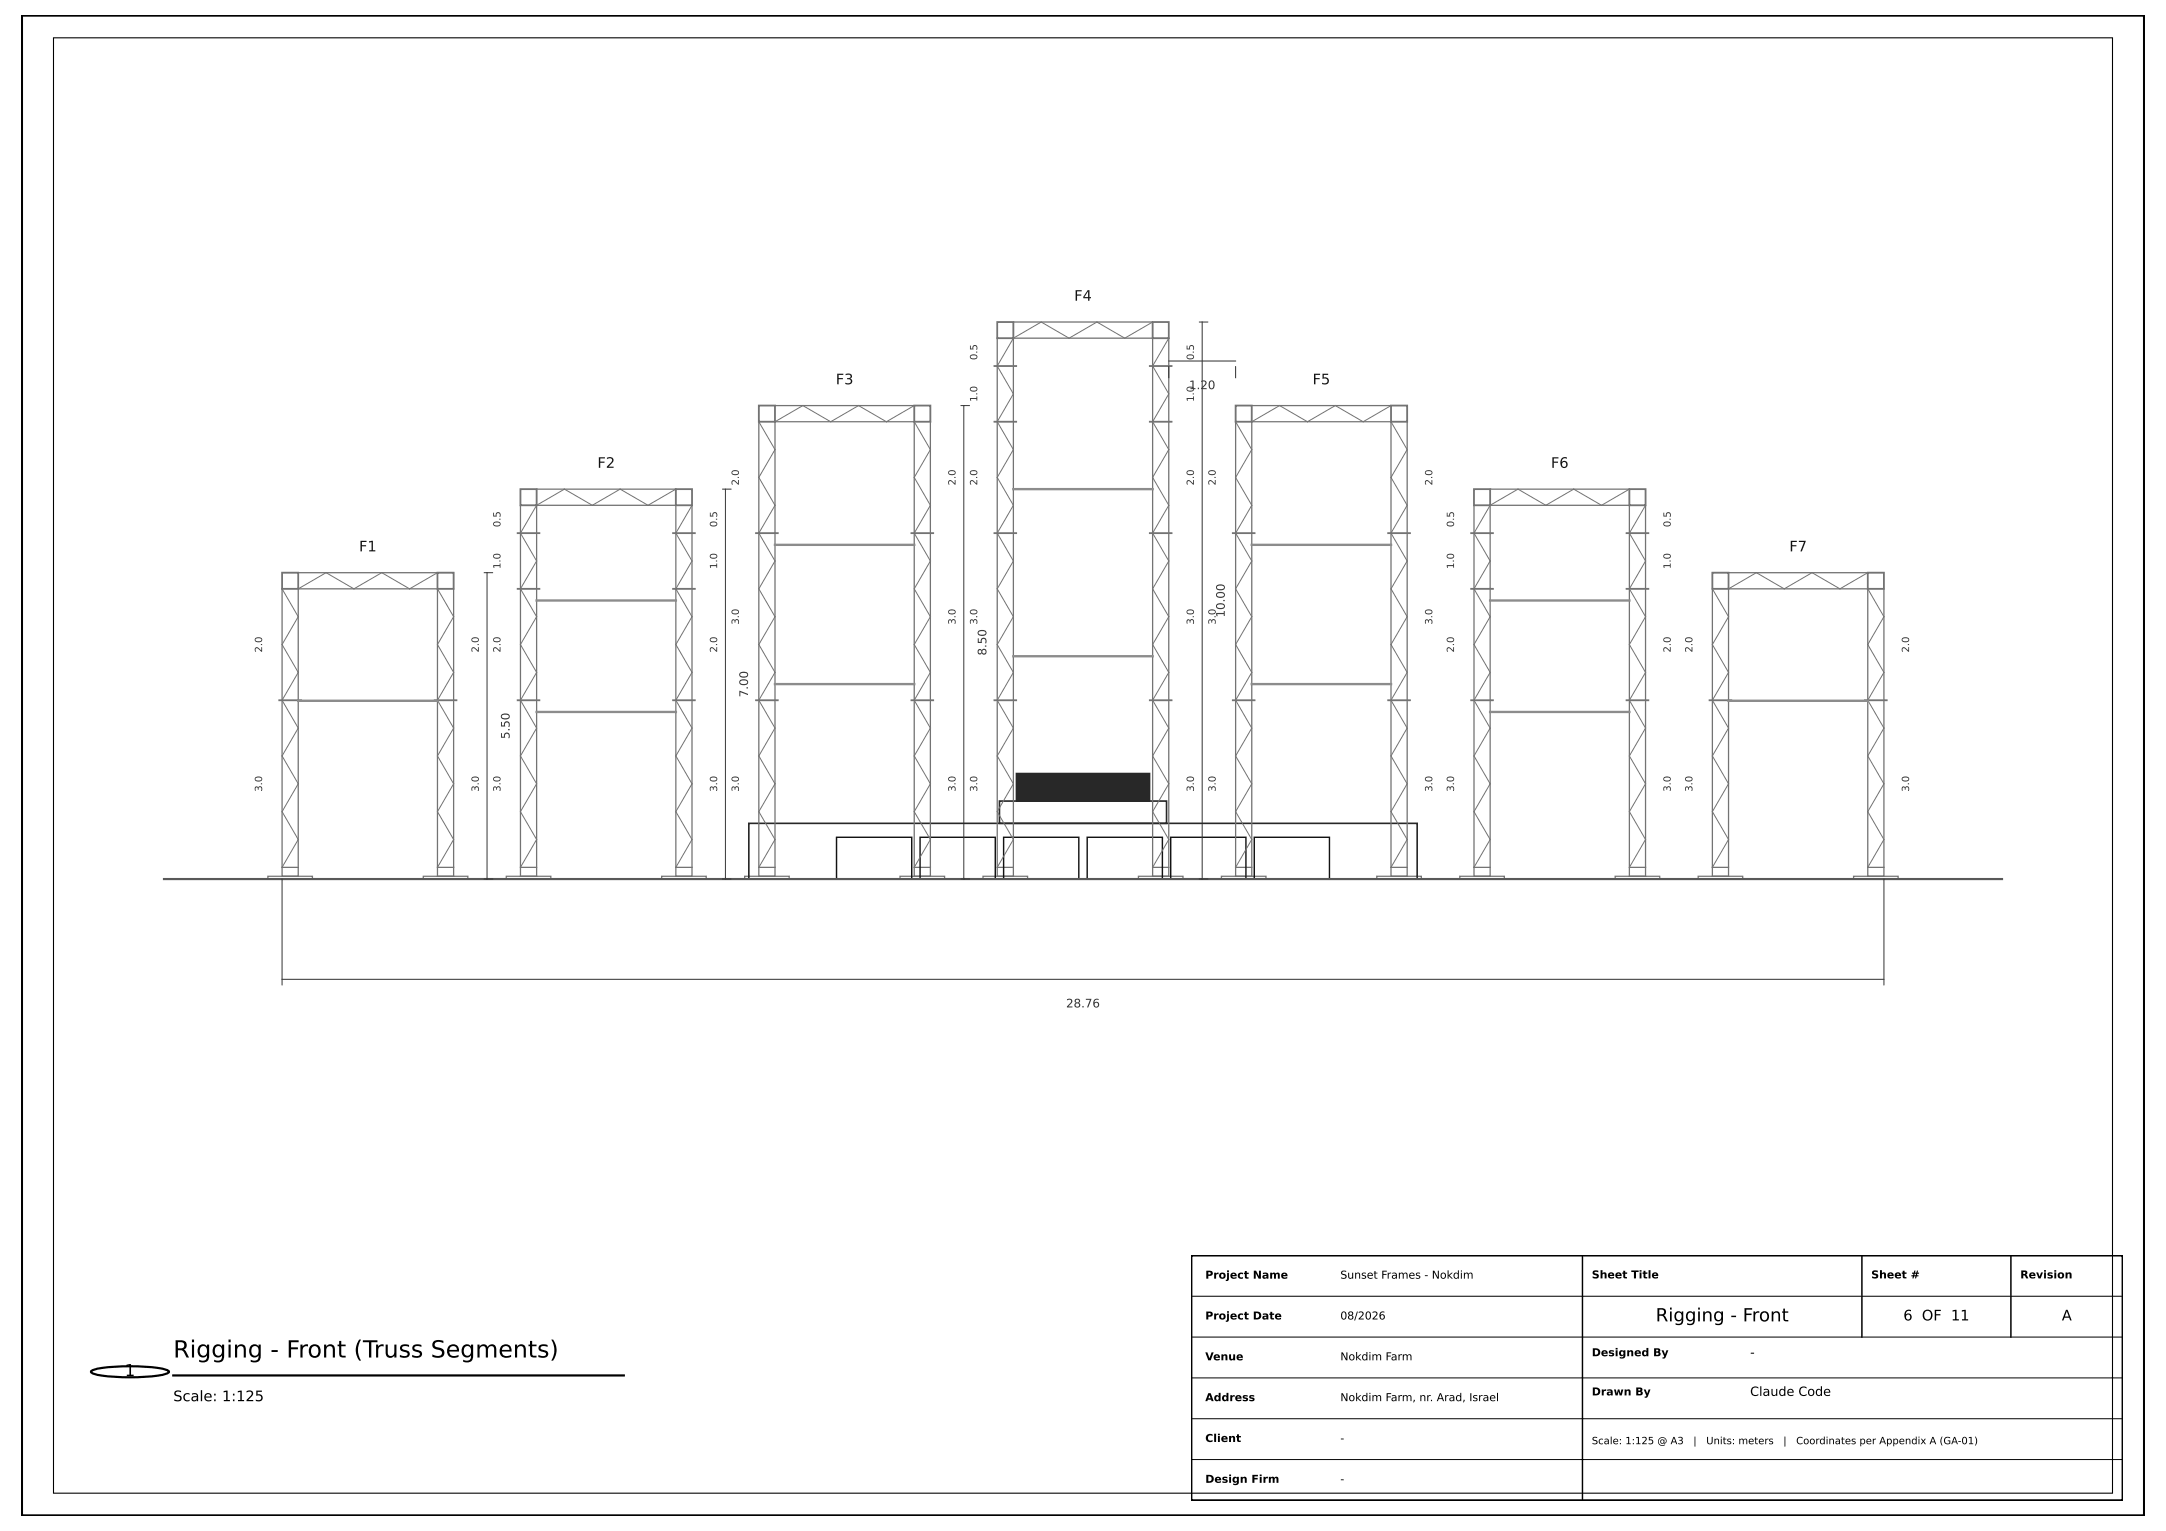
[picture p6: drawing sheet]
<svg xmlns="http://www.w3.org/2000/svg" width="420mm" height="297mm" viewBox="0 0 420 297" stroke-linecap="round" stroke-linejoin="round" font-family="sans-serif">
<path d="M4.2 3h411.7v291h-411.7z" fill="none" stroke="#000" stroke-width=".53"/>
<path d="M10.4 7.3h399.3v282.3h-399.3z" fill="none" stroke="#000" stroke-width=".21"/>
<g fill="none" stroke="#737373" stroke-width=".25">
<path d="M150.3 78.7h27M193.4 65.6v102.6M196.6 62.5h27M226.7 65.6v102.6M242.8 78.7h27M100.9 98v70.2M104.1 94.9h27M134.2 98v70.2M147.2 81.8v86.4M180.5 81.8v86.4M239.7 81.8v86.4M272.9 81.8v86.4"/>
<path d="M285.9 98v70.2M289 94.9h27M319.2 98v70.2M54.7 114.2v54M57.8 111.1h27.1M88 114.2v54M332.1 114.2v54M335.3 111.1h27M365.4 114.2v54M52 169.9h8.6v.6h-8.6zM54.7 168.2h3.1v1.7h-3.1zM57.8 168.2v-54h27.1v54"/>
<path d="M82.1 169.9h8.6v.6h-8.6zM84.9 168.2h3.1v1.7h-3.1zM98.2 169.9h8.6v.6h-8.6zM100.9 168.2h3.2v1.7h-3.2zM104.1 168.2v-70.2h27v70.2M128.3 169.9h8.7v.6h-8.7zM131.1 168.2h3.1v1.7h-3.1zM144.4 169.9h8.7v.6h-8.7zM147.2 168.2h3.1v1.7h-3.1zM150.3 168.2v-86.4h27v86.4M174.6 169.9h8.6v.6h-8.6zM177.3 168.2h3.2v1.7h-3.2z"/>
<path d="M190.7 169.9h8.6v.6h-8.6zM193.4 168.2h3.2v1.7h-3.2zM196.6 168.2v-102.6h27v102.6M220.8 169.9h8.6v.6h-8.6zM223.6 168.2h3.1v1.7h-3.1zM236.9 169.9h8.6v.6h-8.6zM239.7 168.2h3.1v1.7h-3.1zM242.8 168.2v-86.4h27v86.4M267 169.9h8.7v.6h-8.7zM269.8 168.2h3.1v1.7h-3.1zM283.1 169.9h8.7v.6h-8.7zM285.9 168.2h3.1v1.7h-3.1z"/>
<path d="M289 168.2v-70.2h27v70.2M313.3 169.9h8.6v.6h-8.6zM316 168.2h3.2v1.7h-3.2zM329.4 169.9h8.6v.6h-8.6zM332.1 168.2h3.2v1.7h-3.2zM335.3 168.2v-54h27v54M359.5 169.9h8.7v.6h-8.7zM362.3 168.2h3.1v1.7h-3.1z"/>
</g>
<g fill="none" stroke="#737373" stroke-width=".35">
<path d="M147.2 78.7h3.1v3.1h-3.1zM177.3 78.7h3.2v3.1h-3.2zM192.9 71h4.2M193.4 62.5h3.2v3.1h-3.2zM223 71h4.2M223.6 62.5h3.1v3.1h-3.1zM239.7 78.7h3.1v3.1h-3.1zM269.8 78.7h3.1v3.1h-3.1zM100.9 94.9h3.2v3.1h-3.2zM131.1 94.9h3.1v3.1h-3.1zM192.9 81.8h4.2M223 81.8h4.2"/>
<path d="M285.9 94.9h3.1v3.1h-3.1zM316 94.9h3.2v3.1h-3.2zM54.7 111.1h3.1v3.1h-3.1zM84.9 111.1h3.1v3.1h-3.1zM100.4 114.2h4.2M100.4 103.4h4.2M130.5 114.2h4.3M130.5 103.4h4.3M146.6 103.4h4.3M176.8 103.4h4.2M192.9 103.4h4.2M223 103.4h4.2"/>
<path d="M239.1 103.4h4.2M269.3 103.4h4.2M285.4 114.2h4.2M285.4 103.4h4.2M315.5 114.2h4.2M315.5 103.4h4.2M332.1 111.1h3.2v3.1h-3.2zM362.3 111.1h3.1v3.1h-3.1zM54.2 135.8h4.2M84.3 135.8h4.2M100.4 135.8h4.2M130.5 135.8h4.3"/>
<path d="M146.6 135.8h4.3M176.8 135.8h4.2M192.9 135.8h4.2M223 135.8h4.2M239.1 135.8h4.2M269.3 135.8h4.2M285.4 135.8h4.2M315.5 135.8h4.2M331.6 135.8h4.2M361.7 135.8h4.2"/>
</g>
<path d="M145.2 159.7h129.7v10.8h-129.7zM193.9 155.4h32.4v4.3h-32.4z" fill="none" stroke="#262626" stroke-width=".32"/>
<path d="M197.1 150h25.9v5.4h-25.9z" fill="#262626" stroke="#262626" stroke-width=".19"/>
<path d="M162.3 162.4h14.5v8.1h-14.5zM178.5 162.4h14.5v8.1h-14.5zM194.7 162.4h14.5v8.1h-14.5zM210.9 162.4h14.6v8.1h-14.6zM227.1 162.4h14.6v8.1h-14.6zM243.3 162.4h14.6v8.1h-14.6z" fill="none" stroke="#1a1a1a" stroke-width=".28"/>
<path d="M31.8 170.5h356.5" fill="none" stroke="#595959" stroke-width=".42"/>
<g fill="none" stroke="#737373" stroke-width=".19">
<path d="M177.3 78.7l-5.4 3.1-5.4-3.1-5.4 3.1-5.4-3.1-5.4 3.1M223.6 62.5l-5.4 3.1-5.4-3.1-5.4 3.1-5.4-3.1-5.4 3.1-3.2 5.4 3.2 5.4-3.2 5.4 3.2 5.4-3.2 5.4 3.2 5.4-3.2 5.4 3.2 5.4-3.2 5.4 3.2 5.4-3.2 5.4 3.2 5.4-3.2 5.4 3.2 5.4-3.2 5.4 3.2 5.4-3.2 5.4 3.2 5.4-3.2 5.4M226.7 65.6l-3.1 5.4 3.1 5.4-3.1 5.4 3.1 5.4-3.1 5.4 3.1 5.4-3.1 5.4 3.1 5.4-3.1 5.4 3.1 5.4-3.1 5.4 3.1 5.4-3.1 5.4 3.1 5.4-3.1 5.4 3.1 5.4-3.1 5.4 3.1 5.4-3.1 5.4M269.8 78.7l-5.4 3.1-5.4-3.1-5.4 3.1-5.4-3.1-5.4 3.1M131.1 94.9l-5.4 3.1-5.4-3.1-5.4 3.1-5.4-3.1-5.4 3.1-3.2 5.4 3.2 5.4-3.2 5.4 3.2 5.4-3.2 5.4 3.2 5.4-3.2 5.4 3.2 5.4-3.2 5.4 3.2 5.4-3.2 5.4 3.2 5.4-3.2 5.4M134.2 98l-3.1 5.4 3.1 5.4-3.1 5.4 3.1 5.4-3.1 5.4 3.1 5.4-3.1 5.4 3.1 5.4-3.1 5.4 3.1 5.4-3.1 5.4 3.1 5.4-3.1 5.4M147.2 81.8l3.1 5.4-3.1 5.4 3.1 5.4-3.1 5.4 3.1 5.4-3.1 5.4 3.1 5.4-3.1 5.4 3.1 5.4-3.1 5.4 3.1 5.4-3.1 5.4 3.1 5.4-3.1 5.4 3.1 5.4-3.1 5.4M177.3 81.8l3.2 5.4-3.2 5.4 3.2 5.4-3.2 5.4 3.2 5.4-3.2 5.4 3.2 5.4-3.2 5.4 3.2 5.4-3.2 5.4 3.2 5.4-3.2 5.4 3.2 5.4-3.2 5.4 3.2 5.4-3.2 5.4M239.7 81.8l3.1 5.4-3.1 5.4 3.1 5.4-3.1 5.4 3.1 5.4-3.1 5.4 3.1 5.4-3.1 5.4 3.1 5.4-3.1 5.4 3.1 5.4-3.1 5.4 3.1 5.4-3.1 5.4 3.1 5.4-3.1 5.4M269.8 81.8l3.1 5.4-3.1 5.4 3.1 5.4-3.1 5.4 3.1 5.4-3.1 5.4 3.1 5.4-3.1 5.4 3.1 5.4-3.1 5.4 3.1 5.4-3.1 5.4 3.1 5.4-3.1 5.4 3.1 5.4-3.1 5.4M316 94.9l-5.4 3.1-5.4-3.1-5.4 3.1-5.4-3.1-5.4 3.1-3.1 5.4 3.1 5.4-3.1 5.4 3.1 5.4-3.1 5.4 3.1 5.4-3.1 5.4 3.1 5.4-3.1 5.4 3.1 5.4-3.1 5.4 3.1 5.4-3.1 5.4M319.2 98l-3.2 5.4 3.2 5.4-3.2 5.4 3.2 5.4-3.2 5.4 3.2 5.4-3.2 5.4 3.2 5.4-3.2 5.4 3.2 5.4-3.2 5.4 3.2 5.4-3.2 5.4"/>
<path d="M54.7 114.2l3.1 5.4-3.1 5.4 3.1 5.4-3.1 5.4 3.1 5.4-3.1 5.4 3.1 5.4-3.1 5.4 3.1 5.4-3.1 5.4M84.9 114.2l3.1 5.4-3.1 5.4 3.1 5.4-3.1 5.4 3.1 5.4-3.1 5.4 3.1 5.4-3.1 5.4 3.1 5.4-3.1 5.4M84.9 111.1l-5.5 3.1-5.4-3.1-5.4 3.1-5.4-3.1-5.4 3.1M332.1 114.2l3.2 5.4-3.2 5.4 3.2 5.4-3.2 5.4 3.2 5.4-3.2 5.4 3.2 5.4-3.2 5.4 3.2 5.4-3.2 5.4M362.3 114.2l3.1 5.4-3.1 5.4 3.1 5.4-3.1 5.4 3.1 5.4-3.1 5.4 3.1 5.4-3.1 5.4 3.1 5.4-3.1 5.4M362.3 111.1l-5.4 3.1-5.4-3.1-5.4 3.1-5.4-3.1-5.4 3.1"/>
</g>
<path d="M196.6 94.9h27M104.1 116.5h27M150.3 105.7h27M242.8 105.7h27M289 116.5h27M57.8 135.9h27.1M104.1 138.1h27M150.3 132.7h27M196.6 127.3h27M242.8 132.7h27M289 138.1h27M335.3 135.9h27" fill="none" stroke="#8c8c8c" stroke-width=".46"/>
<g fill="none" stroke="#333" stroke-width=".19">
<path d="M186.4 78.7h1.6M186.9 78.7v91.8M226.7 71.1v2.2M226.7 70h13M232.6 62.5h1.7M233.2 62.5v108M239.7 71.1v2.2M140.2 94.9h1.6M140.7 94.9v75.6M93.9 111.1h1.6M94.5 111.1v59.4M54.7 170.5v20.5"/>
<path d="M93.9 170.5h1.6M140.2 170.5h1.6M186.4 170.5h1.6M232.6 170.5h1.7M365.4 170.5v20.5M54.7 189.9h310.7"/>
</g>
<path d="M231.1 243.5h180.6v47.5h-180.6zM17.7 265.9a20.1 20.1 0 0 1 7.5-.9h.9a18.7 18.7 0 0 1 6.6 .9l.1 .1a4.2 4.2 0 0 1-2.9 .9 37.2 37.2 0 0 1-11.9-.5l-.4-.4zM33.6 266.8h87.4" fill="none" stroke="#000" stroke-width=".42"/>
<path d="M231.1 259.3h180.6M231.1 251.4h180.6M231.1 275.2h180.6M231.1 267.2h180.6M231.1 283.1h180.6" fill="none" stroke="#000" stroke-width=".19"/>
<path d="M306.9 243.5v47.5M361.1 243.5v15.8M390 243.5v15.8" fill="none" stroke="#000" stroke-width=".28"/>
<text font-size="4.6" x="33.6" y="263.3">Rigging - Front (Truss Segments)</text>
<text font-size="3.5" x="321.1" y="256.3">Rigging - Front</text>
<text font-size="3.2" x="24.2" y="266.9">1</text>
<g font-size="2.8" fill="#1a1a1a">
<text x="208.3" y="58.3">F4</text>
<text x="162.1" y="74.5">F3</text>
<text x="254.6" y="74.5">F5</text>
<text x="115.9" y="90.7">F2</text>
<text x="300.8" y="90.7">F6</text>
<text x="69.6" y="106.9">F1</text>
<text x="347.1" y="106.9">F7</text>
</g>
<g font-size="2.8">
<text x="369.2" y="256.1">6 OF 11</text>
<text x="399.9" y="256.1">A</text>
<text x="33.6" y="271.8">Scale: 1:125</text>
</g>
<g font-size="2.5">
<text x="339.5" y="263.1">-</text>
<text x="339.5" y="270.7">Claude Code</text>
</g>
<g font-size="2.3" fill="#333">
<text x="230.6" y="75.5">1.20</text>
<text x="237.6" y="119.8" transform="rotate(-90 237.6 119.8)">10.00</text>
<text x="191.3" y="127.1" transform="rotate(-90 191.3 127.1)">8.50</text>
<text x="145.1" y="135.2" transform="rotate(-90 145.1 135.2)">7.00</text>
<text x="98.8" y="143.3" transform="rotate(-90 98.8 143.3)">5.50</text>
<text x="206.8" y="195.4">28.76</text>
</g>
<g font-size="2.1">
<text x="233.8" y="248">Project Name</text>
<text x="260" y="248">Sunset Frames - Nokdim</text>
<text x="308.7" y="247.9">Sheet Title</text>
<text x="362.9" y="247.9">Sheet #</text>
<text x="391.8" y="247.9">Revision</text>
<text x="233.8" y="255.9">Project Date</text>
<text x="260" y="255.9">08/2026</text>
<text x="233.8" y="263.8">Venue</text>
<text x="260" y="263.8">Nokdim Farm</text>
<text x="308.7" y="263">Designed By</text>
<text x="233.8" y="271.7">Address</text>
<text x="260" y="271.7">Nokdim Farm, nr. Arad, Israel</text>
<text x="308.7" y="270.6">Drawn By</text>
<text x="233.8" y="279.7">Client</text>
<text x="260" y="279.7">-</text>
<text x="233.8" y="287.6">Design Firm</text>
<text x="260" y="287.6">-</text>
</g>
<g font-size="1.9" fill="#333">
<text x="189.6" y="69.8" transform="rotate(-90 189.6 69.8)">0.5</text>
<text x="231.6" y="69.8" transform="rotate(-90 231.6 69.8)">0.5</text>
<text x="189.6" y="77.9" transform="rotate(-90 189.6 77.9)">1.0</text>
<text x="231.6" y="77.9" transform="rotate(-90 231.6 77.9)">1.0</text>
<text x="143.3" y="94.1" transform="rotate(-90 143.3 94.1)">2.0</text>
<text x="185.3" y="94.1" transform="rotate(-90 185.3 94.1)">2.0</text>
<text x="189.6" y="94.1" transform="rotate(-90 189.6 94.1)">2.0</text>
<text x="231.6" y="94.1" transform="rotate(-90 231.6 94.1)">2.0</text>
<text x="235.8" y="94.1" transform="rotate(-90 235.8 94.1)">2.0</text>
<text x="277.8" y="94.1" transform="rotate(-90 277.8 94.1)">2.0</text>
<text x="97.1" y="102.2" transform="rotate(-90 97.1 102.2)">0.5</text>
<text x="139.1" y="102.2" transform="rotate(-90 139.1 102.2)">0.5</text>
<text x="282" y="102.2" transform="rotate(-90 282 102.2)">0.5</text>
<text x="324" y="102.2" transform="rotate(-90 324 102.2)">0.5</text>
<text x="97.1" y="110.3" transform="rotate(-90 97.1 110.3)">1.0</text>
<text x="139.1" y="110.3" transform="rotate(-90 139.1 110.3)">1.0</text>
<text x="282" y="110.3" transform="rotate(-90 282 110.3)">1.0</text>
<text x="324" y="110.3" transform="rotate(-90 324 110.3)">1.0</text>
<text x="143.3" y="121.1" transform="rotate(-90 143.3 121.1)">3.0</text>
<text x="185.3" y="121.1" transform="rotate(-90 185.3 121.1)">3.0</text>
<text x="189.6" y="121.1" transform="rotate(-90 189.6 121.1)">3.0</text>
<text x="231.6" y="121.1" transform="rotate(-90 231.6 121.1)">3.0</text>
<text x="235.8" y="121.1" transform="rotate(-90 235.8 121.1)">3.0</text>
<text x="277.8" y="121.1" transform="rotate(-90 277.8 121.1)">3.0</text>
<text x="50.8" y="126.5" transform="rotate(-90 50.8 126.5)">2.0</text>
<text x="92.9" y="126.5" transform="rotate(-90 92.9 126.5)">2.0</text>
<text x="97.1" y="126.5" transform="rotate(-90 97.1 126.5)">2.0</text>
<text x="139.1" y="126.5" transform="rotate(-90 139.1 126.5)">2.0</text>
<text x="282" y="126.5" transform="rotate(-90 282 126.5)">2.0</text>
<text x="324" y="126.5" transform="rotate(-90 324 126.5)">2.0</text>
<text x="328.3" y="126.5" transform="rotate(-90 328.3 126.5)">2.0</text>
<text x="370.3" y="126.5" transform="rotate(-90 370.3 126.5)">2.0</text>
<text x="50.8" y="153.6" transform="rotate(-90 50.8 153.6)">3.0</text>
<text x="92.9" y="153.6" transform="rotate(-90 92.9 153.6)">3.0</text>
<text x="97.1" y="153.6" transform="rotate(-90 97.1 153.6)">3.0</text>
<text x="139.1" y="153.6" transform="rotate(-90 139.1 153.6)">3.0</text>
<text x="143.3" y="153.6" transform="rotate(-90 143.3 153.6)">3.0</text>
<text x="185.3" y="153.6" transform="rotate(-90 185.3 153.6)">3.0</text>
<text x="189.6" y="153.6" transform="rotate(-90 189.6 153.6)">3.0</text>
<text x="231.6" y="153.6" transform="rotate(-90 231.6 153.6)">3.0</text>
<text x="235.8" y="153.6" transform="rotate(-90 235.8 153.6)">3.0</text>
<text x="277.8" y="153.6" transform="rotate(-90 277.8 153.6)">3.0</text>
<text x="282" y="153.6" transform="rotate(-90 282 153.6)">3.0</text>
<text x="324" y="153.6" transform="rotate(-90 324 153.6)">3.0</text>
<text x="328.3" y="153.6" transform="rotate(-90 328.3 153.6)">3.0</text>
<text x="370.3" y="153.6" transform="rotate(-90 370.3 153.6)">3.0</text>
</g>
<g font-size="1.9">
<text x="308.7" y="280.1">Scale: 1:125 @ A3</text>
<text x="328.4" y="280.1">|</text>
<text x="330.9" y="280.1">Units: meters</text>
<text x="345.9" y="280.1">|</text>
<text x="348.4" y="280.1">Coordinates per Appendix A (GA-01)</text>
</g>
</svg>
